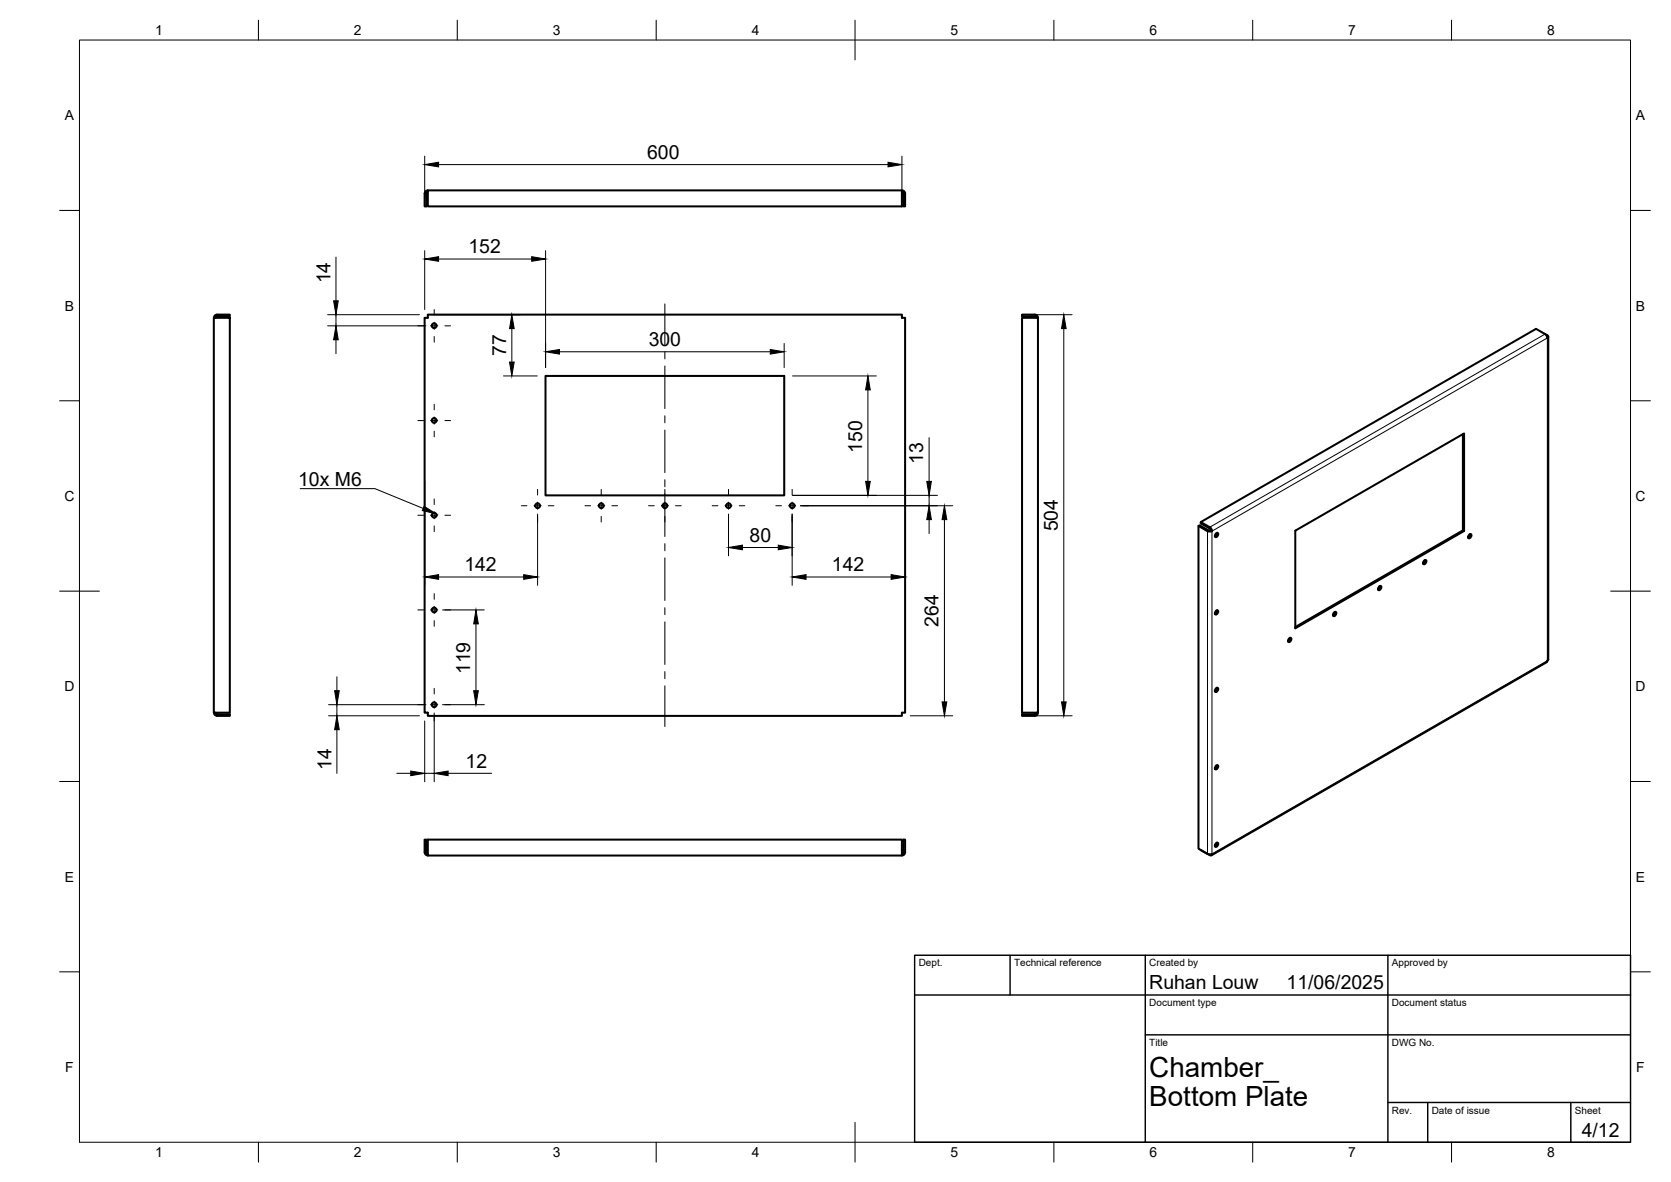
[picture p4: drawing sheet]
<svg xmlns="http://www.w3.org/2000/svg" width="420mm" height="297mm" viewBox="0 0 420 297" stroke-linecap="round" stroke-linejoin="round" font-family="sans-serif">
<!-- layer: Visible -->
<g fill="none" stroke="#000" stroke-width=".51">
<path d="M107.6 47.8h119.2v4.1h-119.2zM107.6 47.8a.79 .79 0 0 0-.8 .8M107.6 48.2l-.4 .4v3.3h-.4v-3.3M226.8 47.8a.79 .79 0 0 1 .8 .8v3.3h-.4v-3.3l-.4-.4M53.8 79.9h4v99.2h-4zM53.8 79.9a.79 .79 0 0 1 .8-.8h3.2v.4h-3.2l-.4 .4M106.8 79.9h.8v-.8h119.2v.8h.8v99.2h-.8v.8h-119.2v-.8h-.8zM257 79.9h4v99.2h-4zM261 79.9a.79 .79 0 0 0-.8-.8h-3.2v.4h3.2l.4 .4M137.2 94.5h60v30h-60zM388.5 84l.7 .4-.1 .5-.2-.5-.4-.4-2.3-1.4-84.3 48.6M389.3 84.6v81.1l-.3 .6-84.4 48.7"/>
<path d="M367.8 109.1v24.2l.3 .1-42.4 24.5v-24.5l42.4-24.5v24.5M301.3 132.2v81.1l2.3 1.3M303.9 133.3l-2.3-1.3-.3 .2 2.3 1.3M303.9 133.3h.6M304.5 133.3l.2 .2M304.5 133.3l-.3-.5-2.3-1.3v-.3l2.3 1.3 .4 .4 .2 .6-.6 .1-.6-.1M305.7 134.1l.4-.2 .2 .3-.2 .5-.4 .3-.2-.3zM306 133.9l-.1 .6-.4 .3M367.8 133.3l-42.1 24.3M369.3 134.4l.5-.2 .2 .3-.2 .5-.5 .3-.2-.3zM369.7 134.2l-.1 .6-.5 .3M305.7 153.6l.4-.3 .2 .4-.2 .5-.4 .2-.2-.3z"/>
<path d="M306 153.4l-.1 .5-.4 .4M335.4 154l.4-.2 .2 .3-.2 .5-.4 .3-.2-.4zM335.7 153.8l-.1 .5-.4 .4M346.7 147.5l.4-.3 .2 .3-.2 .6-.4 .2-.2-.3zM347 147.2l-.1 .6-.4 .4M358 141l.5-.3 .2 .3-.2 .6-.5 .2-.2-.3zM358.3 140.7l-.1 .6-.4 .4M53.8 179.1a.79 .79 0 0 0 .8 .8h3.2v-.4h-3.2M54.2 179.1l.4 .4M260.6 179.1l-.4 .4M261 179.1a.79 .79 0 0 1-.8 .8h-3.2v-.4h3.2M305.7 173.1l.4-.3 .2 .3-.2 .6-.4 .2-.2-.3z"/>
<path d="M306 172.8l-.1 .6-.4 .3M324.1 160.5l.4-.2 .2 .3-.2 .5-.4 .3-.2-.3zM324.4 160.3l-.1 .5-.4 .4M305.7 192.5l.4-.2 .2 .3-.2 .5-.4 .3-.2-.3zM306 192.3l-.1 .6-.4 .3M106.8 214.2v-3.2h.4v3.2l.4 .4M106.8 214.2a.79 .79 0 0 0 .8 .8M107.6 211h119.2v4h-119.2zM226.8 214.6l.4-.4v-3.2h.4v3.2a.79 .79 0 0 1-.8 .8M301.9 213.6l2.5 1.4 .4-.4-.6 .1-.6-.1M305.7 212l.4-.3 .2 .4-.2 .5-.4 .2-.2-.3zM306 211.7l-.1 .6-.4 .4"/>
<circle cx="109.2" cy="81.8" r=".6"/>
<circle cx="109.2" cy="105.7" r=".6"/>
<circle cx="109.2" cy="129.5" r=".6"/>
<circle cx="135.2" cy="127.1" r=".6"/>
<circle cx="151.2" cy="127.1" r=".6"/>
<circle cx="167.2" cy="127.1" r=".6"/>
<circle cx="183.2" cy="127.1" r=".6"/>
<circle cx="199.2" cy="127.1" r=".6"/>
<circle cx="109.2" cy="153.3" r=".6"/>
<circle cx="109.2" cy="177.1" r=".6"/>
</g>
<!-- layer: Visible Narrow -->
<path d="M388.5 84l-84.3 48.5v.3M389.1 84.3l-.2 .1M303.9 133.3l-.3 .2v81.1M304.7 133.5l84.4-48.6v81.1l-84.4 48.6zM304.2 214.7v.2" fill="none" stroke="#000" stroke-width=".25"/>
<!-- layer: BORDER -->
<g fill="none" stroke="#000" stroke-width=".25">
<path d="M20 10.1h390v276.9h-390zM65 5.1v5M115 5.1v5M165 5.1v5M215 5.1v10M265 5.1v5M315 5.1v5M365 5.1v5M15 52.9h5M410 52.9h5M15 100.7h5M410 100.7h5"/>
<path d="M15 148.6h10M405 148.6h10M15 196.4h5M410 196.4h5M15 244.2h5M410 244.2h5M65 287v5M115 287v5M165 287v5M215 282.1v9.9M265 287v5M315 287v5"/>
<path d="M365 287v5"/>
</g>
<!-- layer: TITLEBLOCK -->
<path d="M230 240.1h180v46.9h-180zM230 250h180M254 240.1v9.9M288 240.1v46.9M349 240.1v46.9M288 260.1h122M349 277.1h61M359 277.1v9.9M395 277.1v9.9" fill="none" stroke="#000" stroke-width=".36"/>
<!-- layer: FD_Dimensions -->
<g fill="none" stroke="#000" stroke-width=".25">
<path d="M106.8 39.3v10.4M226.8 39.3v10.4M110.3 41.4h113M82.4 79.1h23.1M84.5 64.6v11M84.5 79.1v2.8M106.8 63v14.8M109.7 79.1h21.1M110.3 65.1h23.4M137.2 63v29.4M259.1 79.1h10.5M82.4 81.9h24.7"/>
<path d="M84.5 85.4v3.5M126.6 94.5h8.5M128.7 82.6v8.4M140.7 88.4h53M197.2 86.3v6.1M199.3 94.5h21M218.2 98v23M267.5 82.6v93.8M233.6 110v11M106.8 120.9v26.2M135.2 129.2v17.9M183.2 129.2v10.5"/>
<path d="M186.7 137.6h9M199.2 129.2v17.9M199.3 124.5h36.4M201.3 127.1h38.3M233.6 124.5v2.6M233.6 130.6v3.5M237.5 130.6v45.8M110.3 145h21.4M111.3 153.3h10.5M119.7 156.8v16.8M202.7 145h21.4M82.6 179.9h22.9"/>
<path d="M82.6 177.1h24.5M84.7 170.1v3.5M84.7 177.1v2.8M109.2 179.2v17.3M111.3 177.1h10.5M228.9 179.9h10.7M259.1 179.9h10.5M84.7 183.4v11M99.8 194.3h3.5M106.8 181.2v15.3M106.8 194.3h2.4M112.7 194.3h10.9"/>
</g>
<g fill="#000" stroke="#000" stroke-width=".25">
<path d="M106.8 41.4l3.5-.6v1.1zM223.3 40.8l3.5 .6-3.5 .5zM83.9 75.6h1.1l-.5 3.5zM106.8 65.1l3.5-.6v1.2zM133.7 64.5l3.5 .6-3.5 .6zM84.5 81.9l.5 3.5h-1.1zM128.7 79.1l.6 3.5h-1.2zM128.1 91h1.2l-.6 3.5zM137.2 88.4l3.5-.6v1.2zM193.7 87.8l3.5 .6-3.5 .6zM218.2 94.5l.6 3.5h-1.1zM267.5 79.1l.6 3.5h-1.2z"/>
<path d="M183.2 137.6l3.5-.6v1.2zM195.7 137l3.5 .6-3.5 .6zM217.7 121h1.1l-.6 3.5zM233.6 127.1l.6 3.5h-1.2zM233 121h1.2l-.6 3.5zM237.5 127.1l.6 3.5h-1.2zM106.8 145l3.5-.6v1.2zM119.7 153.3l.6 3.5h-1.2zM131.7 144.4l3.5 .6-3.5 .6zM199.2 145l3.5-.6v1.2zM224.1 144.4l3.5 .6-3.5 .6zM84.1 173.6h1.2l-.6 3.5z"/>
<path d="M119.1 173.6h1.2l-.6 3.5zM236.9 176.4h1.2l-.6 3.5zM266.9 176.4h1.2l-.6 3.5zM84.7 179.9l.6 3.5h-1.2zM103.3 193.8l3.5 .5-3.5 .6zM109.2 194.3l3.5-.5v1.1z"/>
</g>
<!-- layer: Smart Centers -->
<g fill="none" stroke="#000" stroke-width=".25">
<path d="M109.2 77.8v1.4M167.2 76.4v10.2M105.1 81.9h1.4M108.3 81.9h1.8M109.2 81v1.8M109.2 84.6v1.4M111.9 81.9h1.4M167.2 88.4v1.8M167.2 92v10.7M105.1 105.7h1.4M108.3 105.7h1.8M109.2 101.6v1.4"/>
<path d="M109.2 104.8v1.8M109.2 108.4v1.4M111.9 105.7h1.4M167.2 104.5v1.8M167.2 108.1v10.7M105.1 129.5h1.4M108.3 129.5h1.8M109.2 125.4v1.4M109.2 128.6v1.8M109.2 132.2v1.4M111.9 129.5h1.4M131.1 127.1h1.4"/>
<path d="M134.3 127.1h1.8M135.2 123v1.4M135.2 126.2v1.8M135.2 129.8v1.4M137.9 127.1h1.4M147.1 127.1h1.4M150.3 127.1h1.8M151.2 123v1.4M151.2 126.2v1.8M151.2 129.8v1.4M153.9 127.1h1.4M163.1 127.1h1.4"/>
<path d="M166.3 127.1h1.8M167.2 120.6v1.7M167.2 123v11.8M167.2 136.6v1.8M169.9 127.1h1.4M179.1 127.1h1.4M182.3 127.1h1.8M183.2 123v1.4M183.2 126.2v1.8M183.2 129.8v1.4M185.9 127.1h1.4M195.1 127.1h1.4"/>
<path d="M198.3 127.1h1.8M199.2 123v1.4M199.2 126.2v1.8M199.2 129.8v1.4M201.9 127.1h1.4M105.1 153.3h1.4M108.3 153.3h1.8M109.2 149.2v1.4M109.2 152.4v1.8M109.2 156v1.4M111.9 153.3h1.4M167.2 140.2v10.7"/>
<path d="M167.2 152.7v1.8M167.2 156.3v10.7M105.1 177.1h1.4M108.3 177.1h1.8M109.2 173v1.4M109.2 176.2v1.8M109.2 179.8v1.4M111.9 177.1h1.4M167.2 168.8v1.8M167.2 172.3v10.3"/>
</g>
<!-- layer: Hole Notes -->
<path d="M106.6 127.2l3 1.9-3.4-.8z" fill="#000" stroke="#000" stroke-width=".25"/>
<path d="M75.5 122.8h18.8l12.1 5" fill="none" stroke="#000" stroke-width=".25"/>
<g font-size="7">
<text x="289" y="270.6">Chamber_</text>
<text x="289" y="278.1">Bottom Plate</text>
</g>
<g font-size="4.9">
<text x="162.7" y="39.9">600</text>
<text x="117.8" y="63.6">152</text>
<text x="83.1" y="71.2" transform="rotate(-90 83.1 71.2)">14</text>
<text x="127.3" y="89.5" transform="rotate(-90 127.3 89.5)">77</text>
<text x="163.1" y="86.9">300</text>
<text x="216.8" y="113.7" transform="rotate(-90 216.8 113.7)">150</text>
<text x="232.2" y="116.6" transform="rotate(-90 232.2 116.6)">13</text>
<text x="75" y="122.1">10x M6</text>
<text x="188.5" y="136.1">80</text>
<text x="266" y="133.5" transform="rotate(-90 266 133.5)">504</text>
<text x="116.8" y="143.6">142</text>
<text x="209.2" y="143.6">142</text>
<text x="236" y="157.5" transform="rotate(-90 236 157.5)">264</text>
<text x="118.2" y="169.4" transform="rotate(-90 118.2 169.4)">119</text>
<text x="83.3" y="193.5" transform="rotate(-90 83.3 193.5)">14</text>
<text x="117.1" y="192.9">12</text>
<text x="289" y="248.5">Ruhan Louw</text>
<text x="323.5" y="248.5">11/06/2025</text>
<text x="397.7" y="285.7">4/12</text>
</g>
<g font-size="3.5">
<text x="39" y="8.8">1</text>
<text x="89" y="8.8">2</text>
<text x="139" y="8.8">3</text>
<text x="189" y="8.8">4</text>
<text x="239" y="8.8">5</text>
<text x="289" y="8.8">6</text>
<text x="339" y="8.8">7</text>
<text x="389" y="8.8">8</text>
<text x="16.3" y="30.2">A</text>
<text x="411.3" y="30.2">A</text>
<text x="16.3" y="78">B</text>
<text x="411.3" y="78">B</text>
<text x="16.2" y="125.9">C</text>
<text x="411.2" y="125.9">C</text>
<text x="16.2" y="173.7">D</text>
<text x="411.2" y="173.7">D</text>
<text x="16.3" y="221.6">E</text>
<text x="411.3" y="221.6">E</text>
<text x="16.4" y="269.4">F</text>
<text x="411.4" y="269.4">F</text>
<text x="39" y="290.8">1</text>
<text x="89" y="290.8">2</text>
<text x="139" y="290.8">3</text>
<text x="189" y="290.8">4</text>
<text x="239" y="290.8">5</text>
<text x="289" y="290.8">6</text>
<text x="339" y="290.8">7</text>
<text x="389" y="290.8">8</text>
</g>
<g font-size="2.5">
<text x="231" y="242.9">Dept.</text>
<text x="255" y="242.9">Technical reference</text>
<text x="289" y="242.9">Created by</text>
<text x="350" y="242.9">Approved by</text>
<text x="289" y="252.8">Document type</text>
<text x="350" y="252.8">Document status</text>
<text x="289" y="262.9">Title</text>
<text x="350" y="262.9">DWG No.</text>
<text x="350" y="279.9">Rev.</text>
<text x="360" y="279.9">Date of issue</text>
<text x="396" y="279.9">Sheet</text>
</g>
</svg>
